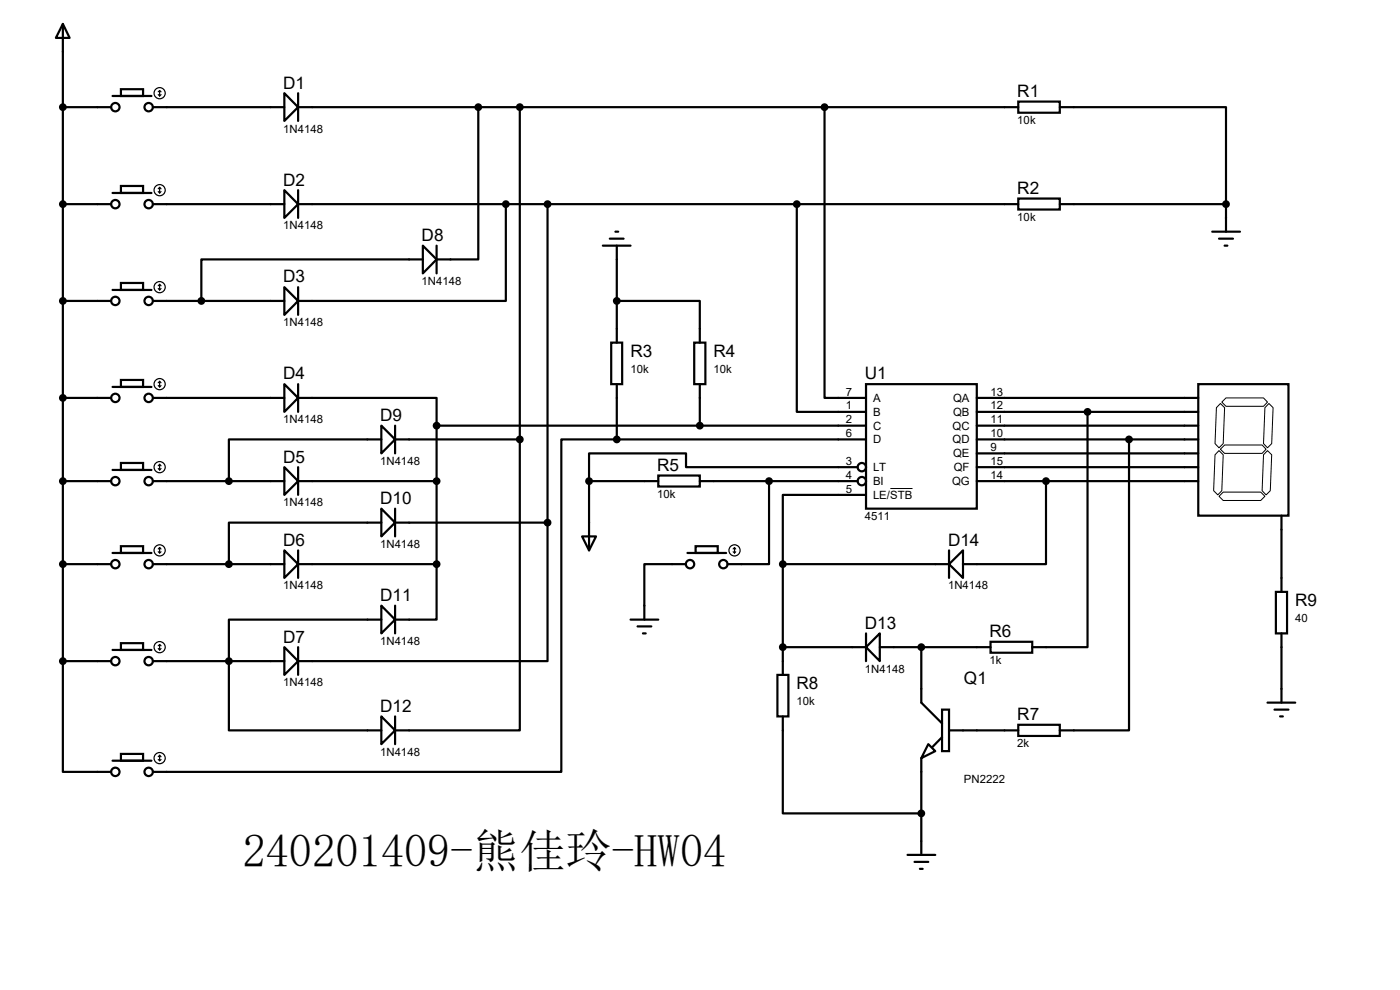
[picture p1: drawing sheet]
<svg xmlns="http://www.w3.org/2000/svg" width="297mm" height="210mm" viewBox="0 0 297 210" stroke-linecap="round" stroke-linejoin="round" font-family="sans-serif">
<g fill="none" stroke="#000" stroke-width=".47">
<path d="M13.3 5.1l1.5 2.9h-2.9zM13.3 5.1v135.2M25.7 18.9h4.7v1.5h-4.7zM60.3 19.8l2.9 2.9-2.9 3zM63.2 19.8v5.9M13.3 22.7h10.3M23.9 20.4h8.2M25.7 39.5h4.7v1.4h-4.7zM32.4 22.7h27.9M63.2 22.7h152.8M101.5 22.7v32.3h-8.9M110.3 22.7v70.5"/>
<path d="M174.9 22.7v61.7h8.8M216 21.5h8.8v2.4h-8.8zM224.8 22.7h35.3v20.6M13.3 43.3h10.3M23.9 40.9h8.2M32.4 43.3h27.9M60.3 40.3l2.9 3-2.9 2.9zM63.2 43.3h152.8M63.2 40.3v5.9M89.7 52.1l2.9 2.9-2.9 3zM89.7 55h-47v8.8M92.6 52.1v5.9"/>
<path d="M107.3 43.3v20.5h-44.1M116.2 43.3v67.6M127.9 52.1h5.9M129.4 50.6h2.9M130.6 49.1h.5M130.9 52.1v20.6M169 43.3v44.1h14.7M216 42.1h8.8v2.3h-8.8zM224.8 43.3h35.3M257.2 49.1h5.9M258.6 50.6h3M259.8 52.1h.6"/>
<path d="M260.1 43.3v5.8M13.3 63.8h10.3M23.9 61.5h8.2M25.7 60h4.7v1.5h-4.7zM32.4 63.8h27.9M60.3 60.9l2.9 2.9-2.9 3zM63.2 60.9v5.9M129.7 72.7h2.3v8.8h-2.3zM130.9 63.8h17.6v8.9M147.3 72.7h2.3v8.8h-2.3zM13.3 84.4h10.3M23.9 82.1h8.2"/>
<path d="M23.9 99.7h8.2M25.7 80.6h4.7v1.5h-4.7zM25.7 98.2h4.7v1.5h-4.7zM32.4 84.4h27.9M60.3 81.5l2.9 2.9-2.9 3zM60.3 99.1l2.9 3-2.9 2.9zM63.2 84.4h29.4v5.9M63.2 81.5v5.9M63.2 99.1v5.9M80.9 90.3l2.9 2.9-2.9 3zM80.9 93.2h-32.3v8.9M83.8 93.2h26.5"/>
<path d="M83.8 90.3v5.9M92.6 90.3h91.1M92.6 90.3v29.4M110.3 93.2v61.7h-26.5M130.9 93.2h-11.8v70.5h-86.7M130.9 93.2h52.8M130.9 81.5v11.7M148.5 81.5v8.8M181.9 99.1h-36.4v-2.9h-20.5v5.9M183.7 81.5h23.5v26.4h-23.5zM207.2 84.4h47M207.2 90.3h47"/>
<path d="M207.2 96.2h47M207.2 99.1h47M207.2 93.2h47M207.2 87.4h47M230.7 87.4v49.9h-11.7M239.5 93.2v61.7h-14.7M254.2 81.5h19.1v27.9h-19.1zM13.3 102.1h10.3M13.3 119.7h10.3M23.9 117.3h8.2M25.7 115.9h4.7v1.4h-4.7zM32.4 102.1h27.9"/>
<path d="M32.4 119.7h27.9M60.3 116.8l2.9 2.9-2.9 2.9zM63.2 102.1h29.4M63.2 119.7h29.4M63.2 116.8v5.8M80.9 107.9l2.9 3-2.9 2.9zM80.9 110.9h-32.3v8.8M83.8 110.9h32.4M83.8 107.9v5.9M92.6 119.7v11.7h-8.8M116.2 110.9v29.4h-53M123.5 113.8h2.9l-1.4 3z"/>
<path d="M125 102.1h14.7M125 102.1v14.7M139.7 100.9h8.8v2.3h-8.8zM145.5 119.7h-8.8v11.7M145.8 117.3h8.3M147.6 115.9h4.7v1.4h-4.7zM148.5 102.1h33.4M163.2 102.1v17.6h-8.9M166.1 119.7h35.2M166.1 119.7v23.5M183.7 105h-17.6v14.7M201.3 119.7l3-2.9v5.8z"/>
<path d="M201.3 116.8v5.8M207.2 102.1h47M221.9 102.1v17.6h-17.6M271.9 109.4v16.2M23.9 137.9h8.2M25.7 136.4h4.7v1.5h-4.7zM60.3 137.3l2.9 3-2.9 2.9zM63.2 137.3v5.9M80.9 128.5l2.9 2.9-2.9 3zM80.9 131.4h-32.3v23.5h32.3M83.8 128.5v5.9M133.8 131.4h5.9"/>
<path d="M135.3 132.9h2.9M136.4 134.4h.6M166.1 137.3h17.6M183.7 134.4v5.9M186.6 134.4v5.9l-2.9-3zM186.6 137.3h23.5M195.5 137.3v11.8l4.4 4.4M210.1 136.1h8.9v2.4h-8.9zM270.7 125.6h2.3v8.8h-2.3zM271.9 134.4v14.7M13.3 140.3v23.4h10.3M13.3 140.3h10.3"/>
<path d="M25.7 159.9h4.7v1.5h-4.7zM32.4 140.3h27.9M80.9 152l2.9 2.9-2.9 3zM83.8 152v5.9M164.9 143.2h2.4v8.8h-2.4zM166.1 152v20.6h29.4M196.9 157.9l1.5 1.4-2.9 1.5zM199.9 150.5h1.4v8.8h-1.4zM199.9 156.4l-2.1 2.1M201.3 154.9h14.7M216 153.8h8.8v2.3h-8.8zM268.9 149.1h5.9"/>
<path d="M270.4 150.5h2.9M271.6 152h.6M23.9 161.4h8.2M195.5 160.8v20.6M192.5 181.4h5.9M194 182.8h2.9M195.2 184.3h.5"/>
<circle cx="24.5" cy="22.7" r=".89"/>
<circle cx="31.5" cy="22.7" r=".89"/>
<circle cx="24.5" cy="43.3" r=".89"/>
<circle cx="31.5" cy="43.3" r=".89"/>
<circle cx="24.5" cy="63.8" r=".89"/>
<circle cx="31.5" cy="63.8" r=".89"/>
<circle cx="24.5" cy="84.4" r=".89"/>
<circle cx="31.5" cy="84.4" r=".89"/>
<circle cx="182.8" cy="99.1" r=".89"/>
<circle cx="24.5" cy="102.1" r=".89"/>
<circle cx="24.5" cy="119.7" r=".89"/>
<circle cx="31.5" cy="102.1" r=".89"/>
<circle cx="31.5" cy="119.7" r=".89"/>
<circle cx="146.4" cy="119.7" r=".89"/>
<circle cx="153.5" cy="119.7" r=".89"/>
<circle cx="182.8" cy="102.1" r=".89"/>
<circle cx="24.5" cy="140.3" r=".89"/>
<circle cx="31.5" cy="140.3" r=".89"/>
<circle cx="24.5" cy="163.7" r=".89"/>
<circle cx="31.5" cy="163.7" r=".89"/>
</g>
<g fill="none" stroke="#000" stroke-width=".25">
<path d="M33.9 19.2v1.2M33.9 19.2l-.3 .3M33.9 19.2l.3 .3M33.6 20.1l.3 .3M33.9 39.8v1.1M33.9 39.8l-.3 .2M33.9 39.8l.3 .2M34.2 20.1l-.3 .3M33.6 40.6l.3 .3M34.2 40.6l-.3 .3M33.6 61.2l.3 .3M33.9 60.3v1.2"/>
<path d="M33.9 60.3l-.3 .3M33.9 60.3l.3 .3M34.2 61.2l-.3 .3M33.6 81.8l.3 .3M33.6 99.4l.3 .3M33.9 80.9v1.2M33.9 98.5v1.2M33.9 80.9l-.3 .3M33.9 80.9l.3 .3M33.9 98.5l-.3 .3M33.9 98.5l.3 .3M34.2 81.8l-.3 .3"/>
<path d="M34.2 99.4l-.3 .3M33.6 117.1l.3 .2M33.9 116.2v1.1M33.9 116.2l-.3 .3M33.9 116.2l.3 .3M34.2 117.1l-.3 .2M155.5 117.1l.3 .2M155.8 116.2v1.1M155.8 116.2l-.3 .3M155.8 116.2l.3 .3M156.1 117.1l-.3 .2M33.6 137.6l.3 .3"/>
<path d="M33.9 136.7v1.2M33.9 136.7l-.3 .3M33.9 136.7l.3 .3M34.2 137.6l-.3 .3M33.6 161.1l.3 .3M33.9 160.2v1.2M33.9 160.2l-.3 .3M33.9 160.2l.3 .3M34.2 161.1l-.3 .3"/>
<circle cx="33.9" cy="19.8" r="1.19"/>
<circle cx="33.9" cy="40.3" r="1.19"/>
<circle cx="33.9" cy="60.9" r="1.19"/>
<circle cx="33.9" cy="99.1" r="1.19"/>
<circle cx="33.9" cy="81.5" r="1.19"/>
<circle cx="33.9" cy="116.8" r="1.19"/>
<circle cx="155.8" cy="116.8" r="1.19"/>
<circle cx="33.9" cy="137.3" r="1.19"/>
<circle cx="33.9" cy="160.8" r="1.19"/>
</g>
<path d="M258.6 95.6l.9 .9-.3 7.6-.8 .9-.9-.9 .3-7.6zM258.9 85.6l.9 .9-.3 7.6-.9 .9-.8-.9 .3-7.6zM259.2 85.3l.9-.9h8l.8 .9-.8 .9h-8zM259.8 94.4h8l.8 .9-.8 .9h-8l-.9-.9zM268.9 95.6l.9 .9-.3 7.6-.9 .9-.8-.9 .3-7.6zM269.2 85.6l.9 .9-.3 7.6-.9 .9-.8-.9 .3-7.6zM188.9 103.6h4.7M259.5 104.4h8l.9 .9-.9 .9h-8l-.9-.9z" fill="none" stroke="#000" stroke-width=".21"/>
<g fill="#000" stroke="#000" stroke-width=".47">
<circle cx="13.3" cy="22.7" r=".59"/>
<circle cx="101.5" cy="22.7" r=".59"/>
<circle cx="110.3" cy="22.7" r=".59"/>
<circle cx="174.9" cy="22.7" r=".59"/>
<circle cx="13.3" cy="43.3" r=".59"/>
<circle cx="107.3" cy="43.3" r=".59"/>
<circle cx="116.2" cy="43.3" r=".59"/>
<circle cx="169" cy="43.3" r=".59"/>
<circle cx="260.1" cy="43.3" r=".59"/>
<circle cx="13.3" cy="63.8" r=".59"/>
<circle cx="42.7" cy="63.8" r=".59"/>
<circle cx="130.9" cy="63.8" r=".59"/>
<circle cx="13.3" cy="84.4" r=".59"/>
<circle cx="92.6" cy="90.3" r=".59"/>
<circle cx="110.3" cy="93.2" r=".59"/>
<circle cx="130.9" cy="93.2" r=".59"/>
<circle cx="148.5" cy="90.3" r=".59"/>
<circle cx="230.7" cy="87.4" r=".59"/>
<circle cx="239.5" cy="93.2" r=".59"/>
<circle cx="13.3" cy="102.1" r=".59"/>
<circle cx="13.3" cy="119.7" r=".59"/>
<circle cx="48.6" cy="102.1" r=".59"/>
<circle cx="48.6" cy="119.7" r=".59"/>
<circle cx="92.6" cy="102.1" r=".59"/>
<circle cx="92.6" cy="119.7" r=".59"/>
<circle cx="116.2" cy="110.9" r=".59"/>
<circle cx="125" cy="102.1" r=".59"/>
<circle cx="163.2" cy="102.1" r=".59"/>
<circle cx="166.1" cy="119.7" r=".59"/>
<circle cx="221.9" cy="102.1" r=".59"/>
<circle cx="166.1" cy="137.3" r=".59"/>
<circle cx="195.5" cy="137.3" r=".59"/>
<circle cx="13.3" cy="140.3" r=".59"/>
<circle cx="48.6" cy="140.3" r=".59"/>
<circle cx="195.5" cy="172.6" r=".59"/>
</g>
<text font-size="9.8" x="51.5" y="183.9">240201409-熊佳玲-HW04</text>
<g font-size="3.6">
<text x="60.1" y="18.8">D1</text>
<text x="215.8" y="20.5">R1</text>
<text x="60.1" y="39.4">D2</text>
<text x="215.8" y="41.1">R2</text>
<text x="89.5" y="51.1">D8</text>
<text x="60.1" y="59.9">D3</text>
<text x="133.7" y="75.7">R3</text>
<text x="151.3" y="75.7">R4</text>
<text x="60.1" y="80.5">D4</text>
<text x="183.5" y="80.5">U1</text>
<text x="80.6" y="89.3">D9</text>
<text x="60.1" y="98.1">D5</text>
<text x="139.4" y="99.9">R5</text>
<text x="80.6" y="106.9">D10</text>
<text x="60.1" y="115.7">D6</text>
<text x="201.1" y="115.7">D14</text>
<text x="80.6" y="127.5">D11</text>
<text x="274.7" y="128.6">R9</text>
<text x="60.1" y="136.3">D7</text>
<text x="183.5" y="133.3">D13</text>
<text x="209.9" y="135.1">R6</text>
<text x="169" y="146.3">R8</text>
<text x="204.5" y="145.1">Q1</text>
<text x="80.6" y="151">D12</text>
<text x="215.8" y="152.7">R7</text>
</g>
<g font-size="2.4">
<text x="60.1" y="28.1">1N4148</text>
<text x="215.8" y="26.3">10k</text>
<text x="215.8" y="46.9">10k</text>
<text x="60.1" y="48.7">1N4148</text>
<text x="89.5" y="60.4">1N4148</text>
<text x="60.1" y="69.2">1N4148</text>
<text x="133.7" y="79">10k</text>
<text x="151.3" y="79">10k</text>
<text x="179.4" y="83.9">7</text>
<text x="210.1" y="83.9">13</text>
<text x="60.1" y="89.8">1N4148</text>
<text x="179.4" y="86.9">1</text>
<text x="179.4" y="89.8">2</text>
<text x="185.2" y="85.3">A</text>
<text x="185.2" y="88.2">B</text>
<text x="202.2" y="85.3">QA</text>
<text x="202.2" y="88.2">QB</text>
<text x="210.1" y="86.9">12</text>
<text x="210.1" y="89.8">11</text>
<text x="179.4" y="92.7">6</text>
<text x="185.2" y="91.1">C</text>
<text x="185.2" y="94.1">D</text>
<text x="202.1" y="91.1">QC</text>
<text x="202.1" y="94.1">QD</text>
<text x="210.1" y="92.7">10</text>
<text x="210.1" y="95.7">9</text>
<text x="80.6" y="98.6">1N4148</text>
<text x="179.4" y="98.6">3</text>
<text x="179.4" y="101.6">4</text>
<text x="185.2" y="99.9">LT</text>
<text x="202.2" y="97">QE</text>
<text x="202.4" y="99.9">QF</text>
<text x="210.1" y="98.6">15</text>
<text x="210.1" y="101.6">14</text>
<text x="60.1" y="107.4">1N4148</text>
<text x="139.4" y="105.7">10k</text>
<text x="179.4" y="104.5">5</text>
<text x="185.2" y="102.9">BI</text>
<text x="185.2" y="105.8">LE/STB</text>
<text x="202" y="102.9">QG</text>
<text x="183.5" y="110.4">4511</text>
<text x="80.6" y="116.2">1N4148</text>
<text x="60.1" y="125.1">1N4148</text>
<text x="201.1" y="125.1">1N4148</text>
<text x="274.7" y="131.9">40</text>
<text x="80.6" y="136.8">1N4148</text>
<text x="183.5" y="142.7">1N4148</text>
<text x="209.9" y="140.9">1k</text>
<text x="60.1" y="145.6">1N4148</text>
<text x="169" y="149.6">10k</text>
<text x="80.6" y="160.3">1N4148</text>
<text x="215.8" y="158.5">2k</text>
<text x="204.5" y="166.2">PN2222</text>
</g>
</svg>
